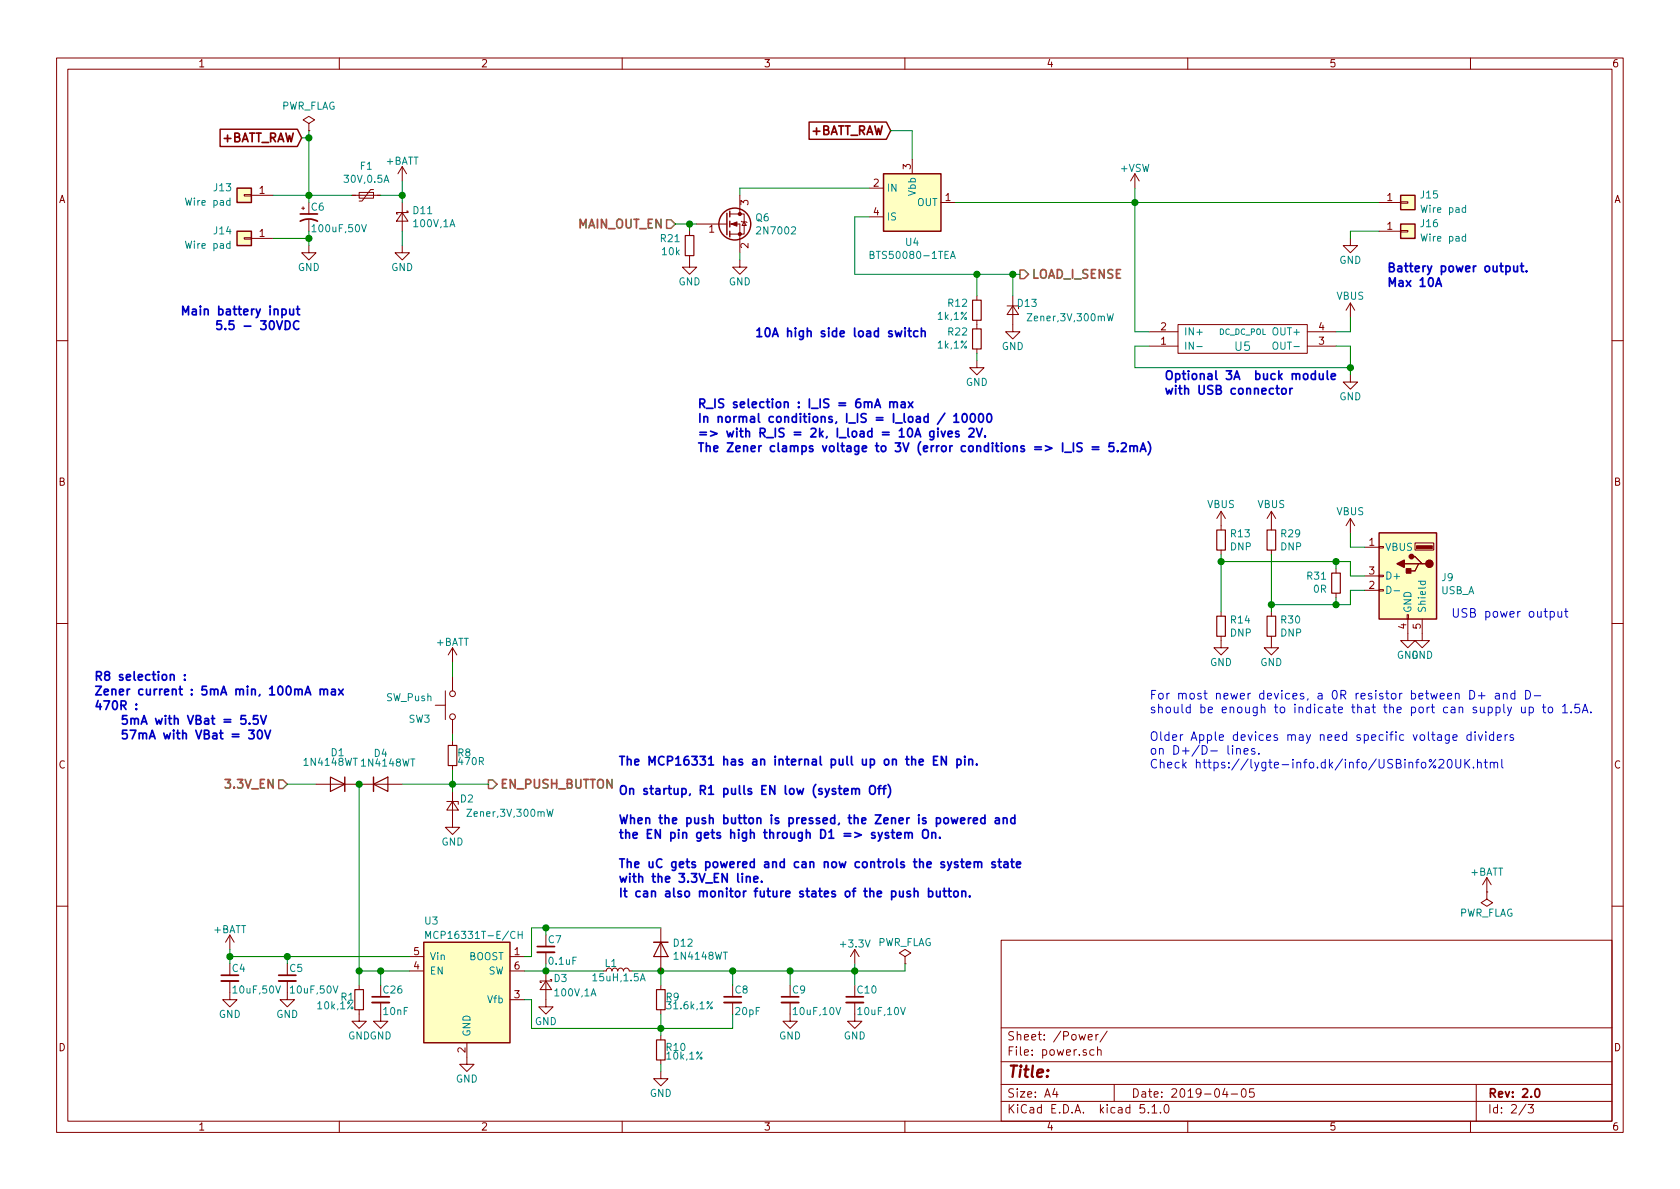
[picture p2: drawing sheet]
EESchema Schematic File Version 4
LIBS:KXKM_audio_battery_module-cache
EELAYER 29 0
EELAYER END
$Descr A4 11693 8268
encoding utf-8
Sheet 2 3
Title ""
Date "2019-04-05"
Rev "2.0"
Comp ""
Comment1 ""
Comment2 ""
Comment3 ""
Comment4 ""
$EndDescr
Text Notes 2100 2300 2    60   ~ 12
Main battery input\n5.5 - 30VDC
Text Notes 9650 2000 0    60   ~ 12
Battery power output.\nMax 10A
$Comp
L KXKM_audio_battery_module-rescue:DC_DC_POL U5
U 1 1
P 8650 2350
F 0 "U5" H 8650 2300 60  0000 C CNN
F 1 "DC_DC_POL" H 8650 2400 39  0000 C CNN
F 2 "tom_kicad_lib:DC_DC_Buck_module_22x17mm" H 8650 2350 60  0001 C CNN
F 3 "" H 8650 2350 60  0000 C CNN
	1    8650 2350
	1    0    0    -1  
$EndComp
Text Notes 8100 2750 0    60   ~ 12
Optional 3A  buck module \nwith USB connector
$Comp
L KXKM_audio_battery_module-rescue:SW_Push SW3
U 1 1
P 3150 4900
F 0 "SW3" V 3050 5050 50  0000 L CNN
F 1 "SW_Push" V 3200 5200 50  0000 C CNN
F 2 "tom_kicad_lib:SW_Tactile_SPST_Angled_PTS645Vx58-2LFS_horiz_pads" H 3150 5100 50  0001 C CNN
F 3 "" H 3150 5100 50  0001 C CNN
	1    3150 4900
	0    -1   -1   0   
$EndComp
$Comp
L KXKM_audio_battery_module-rescue:GND #PWR035
U 1 1
P 2150 1700
F 0 "#PWR035" H 2150 1450 50  0001 C CNN
F 1 "GND" H 2150 1550 50  0000 C CNN
F 2 "" H 2150 1700 50  0001 C CNN
F 3 "" H 2150 1700 50  0001 C CNN
	1    2150 1700
	1    0    0    -1  
$EndComp
Text HLabel 4700 1550 0    60   Input ~ 12
MAIN_OUT_EN
$Comp
L KXKM_audio_battery_module-rescue:C_Small C5
U 1 1
P 2000 6800
F 0 "C5" H 2010 6870 50  0000 L CNN
F 1 "10uF,50V" H 2010 6720 50  0000 L CNN
F 2 "Capacitor_SMD:C_1206_3216Metric" H 2000 6800 50  0001 C CNN
F 3 "" H 2000 6800 50  0001 C CNN
	1    2000 6800
	1    0    0    -1  
$EndComp
$Comp
L KXKM_audio_battery_module-rescue:C_Small C4
U 1 1
P 1600 6800
F 0 "C4" H 1610 6870 50  0000 L CNN
F 1 "10uF,50V" H 1610 6720 50  0000 L CNN
F 2 "Capacitor_SMD:C_1206_3216Metric" H 1600 6800 50  0001 C CNN
F 3 "" H 1600 6800 50  0001 C CNN
	1    1600 6800
	1    0    0    -1  
$EndComp
$Comp
L KXKM_audio_battery_module-rescue:+BATT #PWR037
U 1 1
P 2800 1250
F 0 "#PWR037" H 2800 1100 50  0001 C CNN
F 1 "+BATT" H 2800 1390 50  0000 C CNN
F 2 "" H 2800 1250 50  0001 C CNN
F 3 "" H 2800 1250 50  0001 C CNN
	1    2800 1250
	1    0    0    -1  
$EndComp
$Comp
L KXKM_audio_battery_module-rescue:GND #PWR038
U 1 1
P 1600 6900
F 0 "#PWR038" H 1600 6650 50  0001 C CNN
F 1 "GND" H 1600 6750 50  0000 C CNN
F 2 "" H 1600 6900 50  0001 C CNN
F 3 "" H 1600 6900 50  0001 C CNN
	1    1600 6900
	1    0    0    -1  
$EndComp
$Comp
L KXKM_audio_battery_module-rescue:GND #PWR039
U 1 1
P 2000 6900
F 0 "#PWR039" H 2000 6650 50  0001 C CNN
F 1 "GND" H 2000 6750 50  0000 C CNN
F 2 "" H 2000 6900 50  0001 C CNN
F 3 "" H 2000 6900 50  0001 C CNN
	1    2000 6900
	1    0    0    -1  
$EndComp
$Comp
L KXKM_audio_battery_module-rescue:C_Small C7
U 1 1
P 3800 6600
F 0 "C7" H 3810 6670 50  0000 L CNN
F 1 "0.1uF" H 3810 6520 50  0000 L CNN
F 2 "Capacitor_SMD:C_0603_1608Metric" H 3800 6600 50  0001 C CNN
F 3 "" H 3800 6600 50  0001 C CNN
	1    3800 6600
	1    0    0    -1  
$EndComp
$Comp
L KXKM_audio_battery_module-rescue:D_Schottky_Small D3
U 1 1
P 3800 6850
F 0 "D3" V 3750 6900 50  0000 L CNN
F 1 "100V,1A" V 3850 6900 50  0000 L CNN
F 2 "Diode_SMD:D_SMA" V 3800 6850 50  0001 C CNN
F 3 "" V 3800 6850 50  0001 C CNN
	1    3800 6850
	0    1    1    0   
$EndComp
$Comp
L KXKM_audio_battery_module-rescue:GND #PWR040
U 1 1
P 3250 7350
F 0 "#PWR040" H 3250 7100 50  0001 C CNN
F 1 "GND" H 3250 7200 50  0000 C CNN
F 2 "" H 3250 7350 50  0001 C CNN
F 3 "" H 3250 7350 50  0001 C CNN
	1    3250 7350
	1    0    0    -1  
$EndComp
$Comp
L KXKM_audio_battery_module-rescue:GND #PWR041
U 1 1
P 3800 6950
F 0 "#PWR041" H 3800 6700 50  0001 C CNN
F 1 "GND" H 3800 6800 50  0000 C CNN
F 2 "" H 3800 6950 50  0001 C CNN
F 3 "" H 3800 6950 50  0001 C CNN
	1    3800 6950
	1    0    0    -1  
$EndComp
$Comp
L KXKM_audio_battery_module-rescue:MCP16301H U3
U 1 1
P 3250 6950
F 0 "U3" H 2950 7500 50  0000 L CNN
F 1 "MCP16331T-E/CH" H 2950 7400 50  0000 L CNN
F 2 "Package_TO_SOT_SMD:SOT-23-6" H 3250 6450 50  0001 C CNN
F 3 "" H 2950 7500 50  0001 C CNN
	1    3250 6950
	1    0    0    -1  
$EndComp
$Comp
L KXKM_audio_battery_module-rescue:L_Small L1
U 1 1
P 4300 6750
F 0 "L1" V 4350 6750 50  0000 L CNN
F 1 "15uH,1.5A" V 4250 6550 50  0000 L CNN
F 2 "Inductor_SMD:L_Taiyo-Yuden_NR-50xx" H 4300 6750 50  0001 C CNN
F 3 "" H 4300 6750 50  0001 C CNN
	1    4300 6750
	0    -1   -1   0   
$EndComp
$Comp
L KXKM_audio_battery_module-rescue:R_Small R9
U 1 1
P 4600 6950
F 0 "R9" H 4630 6970 50  0000 L CNN
F 1 "31.6k,1%" H 4630 6910 50  0000 L CNN
F 2 "Resistor_SMD:R_0603_1608Metric" H 4600 6950 50  0001 C CNN
F 3 "" H 4600 6950 50  0001 C CNN
	1    4600 6950
	1    0    0    -1  
$EndComp
$Comp
L KXKM_audio_battery_module-rescue:R_Small R10
U 1 1
P 4600 7300
F 0 "R10" H 4630 7320 50  0000 L CNN
F 1 "10k,1%" H 4630 7260 50  0000 L CNN
F 2 "Resistor_SMD:R_0603_1608Metric" H 4600 7300 50  0001 C CNN
F 3 "" H 4600 7300 50  0001 C CNN
	1    4600 7300
	1    0    0    -1  
$EndComp
$Comp
L KXKM_audio_battery_module-rescue:GND #PWR042
U 1 1
P 4600 7450
F 0 "#PWR042" H 4600 7200 50  0001 C CNN
F 1 "GND" H 4600 7300 50  0000 C CNN
F 2 "" H 4600 7450 50  0001 C CNN
F 3 "" H 4600 7450 50  0001 C CNN
	1    4600 7450
	1    0    0    -1  
$EndComp
$Comp
L KXKM_audio_battery_module-rescue:C_Small C8
U 1 1
P 5100 6950
F 0 "C8" H 5110 7020 50  0000 L CNN
F 1 "20pF" H 5110 6870 50  0000 L CNN
F 2 "Capacitor_SMD:C_0603_1608Metric" H 5100 6950 50  0001 C CNN
F 3 "" H 5100 6950 50  0001 C CNN
	1    5100 6950
	1    0    0    -1  
$EndComp
$Comp
L KXKM_audio_battery_module-rescue:C_Small C9
U 1 1
P 5500 6950
F 0 "C9" H 5510 7020 50  0000 L CNN
F 1 "10uF,10V" H 5510 6870 50  0000 L CNN
F 2 "Capacitor_SMD:C_0805_2012Metric" H 5500 6950 50  0001 C CNN
F 3 "" H 5500 6950 50  0001 C CNN
	1    5500 6950
	1    0    0    -1  
$EndComp
$Comp
L KXKM_audio_battery_module-rescue:C_Small C10
U 1 1
P 5950 6950
F 0 "C10" H 5960 7020 50  0000 L CNN
F 1 "10uF,10V" H 5960 6870 50  0000 L CNN
F 2 "Capacitor_SMD:C_0805_2012Metric" H 5950 6950 50  0001 C CNN
F 3 "" H 5950 6950 50  0001 C CNN
	1    5950 6950
	1    0    0    -1  
$EndComp
$Comp
L KXKM_audio_battery_module-rescue:GND #PWR043
U 1 1
P 5500 7050
F 0 "#PWR043" H 5500 6800 50  0001 C CNN
F 1 "GND" H 5500 6900 50  0000 C CNN
F 2 "" H 5500 7050 50  0001 C CNN
F 3 "" H 5500 7050 50  0001 C CNN
	1    5500 7050
	1    0    0    -1  
$EndComp
$Comp
L KXKM_audio_battery_module-rescue:GND #PWR044
U 1 1
P 5950 7050
F 0 "#PWR044" H 5950 6800 50  0001 C CNN
F 1 "GND" H 5950 6900 50  0000 C CNN
F 2 "" H 5950 7050 50  0001 C CNN
F 3 "" H 5950 7050 50  0001 C CNN
	1    5950 7050
	1    0    0    -1  
$EndComp
$Comp
L KXKM_audio_battery_module-rescue:+3.3V #PWR045
U 1 1
P 5950 6700
F 0 "#PWR045" H 5950 6550 50  0001 C CNN
F 1 "+3.3V" H 5950 6840 50  0000 C CNN
F 2 "" H 5950 6700 50  0001 C CNN
F 3 "" H 5950 6700 50  0001 C CNN
	1    5950 6700
	1    0    0    -1  
$EndComp
Text HLabel 2000 5450 0    60   Input ~ 12
3.3V_EN
$Comp
L KXKM_audio_battery_module-rescue:D_Zener_Small D2
U 1 1
P 3150 5600
F 0 "D2" V 3100 5700 50  0000 C CNN
F 1 "Zener,3V,300mW" V 3200 6000 50  0000 C CNN
F 2 "Diode_SMD:D_SOD-323" V 3150 5600 50  0001 C CNN
F 3 "" V 3150 5600 50  0001 C CNN
	1    3150 5600
	0    1    1    0   
$EndComp
$Comp
L KXKM_audio_battery_module-rescue:R_Small R8
U 1 1
P 3150 5250
F 0 "R8" H 3180 5270 50  0000 L CNN
F 1 "470R" H 3180 5210 50  0000 L CNN
F 2 "Resistor_SMD:R_0603_1608Metric" H 3150 5250 50  0001 C CNN
F 3 "" H 3150 5250 50  0001 C CNN
	1    3150 5250
	1    0    0    -1  
$EndComp
$Comp
L KXKM_audio_battery_module-rescue:GND #PWR047
U 1 1
P 3150 5700
F 0 "#PWR047" H 3150 5450 50  0001 C CNN
F 1 "GND" H 3150 5550 50  0000 C CNN
F 2 "" H 3150 5700 50  0001 C CNN
F 3 "" H 3150 5700 50  0001 C CNN
	1    3150 5700
	1    0    0    -1  
$EndComp
Text HLabel 3400 5450 2    60   Output ~ 12
EN_PUSH_BUTTON
Text Notes 4300 6250 0    60   ~ 12
The MCP16331 has an internal pull up on the EN pin.\n\nOn startup, R1 pulls EN low (system Off)\n\nWhen the push button is pressed, the Zener is powered and \nthe EN pin gets high through D1 => system On.\n\nThe uC gets powered and can now controls the system state \nwith the 3.3V_EN line.\nIt can also monitor future states of the push button.
$Comp
L KXKM_audio_battery_module-rescue:VBUS #PWR048
U 1 1
P 9400 2200
F 0 "#PWR048" H 9400 2050 50  0001 C CNN
F 1 "VBUS" H 9400 2350 50  0000 C CNN
F 2 "" H 9400 2200 50  0001 C CNN
F 3 "" H 9400 2200 50  0001 C CNN
	1    9400 2200
	1    0    0    -1  
$EndComp
$Comp
L KXKM_audio_battery_module-rescue:CP1_Small C6
U 1 1
P 2150 1500
F 0 "C6" H 2160 1570 50  0000 L CNN
F 1 "100uF,50V" H 2160 1420 50  0000 L CNN
F 2 "Capacitor_SMD:CP_Elec_8x10" H 2150 1500 50  0001 C CNN
F 3 "" H 2150 1500 50  0001 C CNN
	1    2150 1500
	1    0    0    -1  
$EndComp
$Comp
L KXKM_audio_battery_module-rescue:GND #PWR051
U 1 1
P 9400 1650
F 0 "#PWR051" H 9400 1400 50  0001 C CNN
F 1 "GND" H 9400 1500 50  0000 C CNN
F 2 "" H 9400 1650 50  0001 C CNN
F 3 "" H 9400 1650 50  0001 C CNN
	1    9400 1650
	1    0    0    -1  
$EndComp
$Comp
L KXKM_audio_battery_module-rescue:GND #PWR052
U 1 1
P 9400 2600
F 0 "#PWR052" H 9400 2350 50  0001 C CNN
F 1 "GND" H 9400 2450 50  0000 C CNN
F 2 "" H 9400 2600 50  0001 C CNN
F 3 "" H 9400 2600 50  0001 C CNN
	1    9400 2600
	1    0    0    -1  
$EndComp
Text Notes 5250 2350 0    60   ~ 12
10A high side load switch
$Comp
L KXKM_audio_battery_module-rescue:GND #PWR053
U 1 1
P 5150 1800
F 0 "#PWR053" H 5150 1550 50  0001 C CNN
F 1 "GND" H 5150 1650 50  0000 C CNN
F 2 "" H 5150 1800 50  0001 C CNN
F 3 "" H 5150 1800 50  0001 C CNN
	1    5150 1800
	1    0    0    -1  
$EndComp
$Comp
L KXKM_audio_battery_module-rescue:GND #PWR054
U 1 1
P 4800 1800
F 0 "#PWR054" H 4800 1550 50  0001 C CNN
F 1 "GND" H 4800 1650 50  0000 C CNN
F 2 "" H 4800 1800 50  0001 C CNN
F 3 "" H 4800 1800 50  0001 C CNN
	1    4800 1800
	1    0    0    -1  
$EndComp
$Comp
L KXKM_audio_battery_module-rescue:R_Small R12
U 1 1
P 6800 2150
F 0 "R12" H 6742 2104 50  0000 R CNN
F 1 "1k,1%" H 6742 2195 50  0000 R CNN
F 2 "Resistor_SMD:R_0603_1608Metric" H 6800 2150 50  0001 C CNN
F 3 "" H 6800 2150 50  0001 C CNN
	1    6800 2150
	1    0    0    1   
$EndComp
$Comp
L KXKM_audio_battery_module-rescue:GND #PWR055
U 1 1
P 6800 2500
F 0 "#PWR055" H 6800 2250 50  0001 C CNN
F 1 "GND" H 6800 2350 50  0000 C CNN
F 2 "" H 6800 2500 50  0001 C CNN
F 3 "" H 6800 2500 50  0001 C CNN
	1    6800 2500
	1    0    0    -1  
$EndComp
Text HLabel 7100 1900 2    60   Output ~ 12
LOAD_I_SENSE
$Comp
L KXKM_audio_battery_module-rescue:PWR_FLAG #FLG057
U 1 1
P 6300 6700
F 0 "#FLG057" H 6300 6775 50  0001 C CNN
F 1 "PWR_FLAG" H 6300 6850 50  0000 C CNN
F 2 "" H 6300 6700 50  0001 C CNN
F 3 "" H 6300 6700 50  0001 C CNN
	1    6300 6700
	1    0    0    -1  
$EndComp
Text Notes 650  5150 0    60   ~ 12
R8 selection :\nZener current : 5mA min, 100mA max \n470R : \n    5mA with VBat = 5.5V\n    57mA with VBat = 30V
$Comp
L KXKM_audio_battery_module-rescue:+VSW #PWR062
U 1 1
P 7900 1300
F 0 "#PWR062" H 7900 1150 50  0001 C CNN
F 1 "+VSW" H 7900 1440 50  0000 C CNN
F 2 "" H 7900 1300 50  0001 C CNN
F 3 "" H 7900 1300 50  0001 C CNN
	1    7900 1300
	1    0    0    -1  
$EndComp
Wire Wire Line
	9600 1600 9400 1600
Wire Wire Line
	9400 1600 9400 1650
Wire Wire Line
	7900 2300 8000 2300
Wire Wire Line
	7900 2400 7900 2550
Wire Wire Line
	7900 2550 9400 2550
Wire Wire Line
	9400 2400 9400 2550
Wire Wire Line
	2000 6650 2000 6700
Wire Wire Line
	3650 6950 3700 6950
Wire Wire Line
	3700 6950 3700 7150
Wire Wire Line
	3700 7150 4600 7150
Wire Wire Line
	3650 6750 3800 6750
Wire Wire Line
	3800 6750 3800 6700
Connection ~ 3800 6750
Wire Wire Line
	3650 6650 3700 6650
Wire Wire Line
	3700 6650 3700 6450
Wire Wire Line
	3700 6450 3800 6450
Wire Wire Line
	3800 6450 3800 6500
Connection ~ 3800 6450
Wire Wire Line
	4400 6750 4600 6750
Connection ~ 4600 6750
Wire Wire Line
	4600 7050 4600 7150
Connection ~ 4600 7150
Wire Wire Line
	4600 7400 4600 7450
Wire Wire Line
	5100 6750 5100 6850
Wire Wire Line
	5100 7150 5100 7050
Wire Wire Line
	5500 6750 5500 6850
Connection ~ 5100 6750
Wire Wire Line
	5950 6700 5950 6750
Connection ~ 5500 6750
Connection ~ 5950 6750
Wire Wire Line
	2500 6750 2650 6750
Wire Wire Line
	3150 4600 3150 4700
Wire Wire Line
	3150 5100 3150 5150
Wire Wire Line
	3150 5350 3150 5450
Wire Wire Line
	2000 5450 2200 5450
Wire Wire Line
	2800 5450 3150 5450
Connection ~ 3150 5450
Wire Wire Line
	2150 1600 2150 1650
Connection ~ 2150 1650
Wire Wire Line
	9400 2300 9400 2200
Connection ~ 9400 2550
Wire Wire Line
	7900 1300 7900 1400
Connection ~ 7900 1400
Wire Wire Line
	8000 2400 7900 2400
Wire Wire Line
	5150 1300 5150 1350
Wire Wire Line
	4700 1550 4800 1550
Wire Wire Line
	4800 1550 4800 1600
Connection ~ 4800 1550
Wire Wire Line
	6800 1900 6800 2050
Connection ~ 6800 1900
Wire Wire Line
	6300 6750 6300 6700
Wire Wire Line
	4600 6750 4600 6850
Wire Wire Line
	9300 2300 9400 2300
Wire Wire Line
	9300 2400 9400 2400
$Comp
L KXKM_audio_battery_module-rescue:R_Small R1
U 1 1
P 2500 6950
F 0 "R1" H 2530 6970 50  0000 L CNN
F 1 "10k,1%" H 2530 6910 50  0000 L CNN
F 2 "Resistor_SMD:R_0603_1608Metric" H 2500 6950 50  0001 C CNN
F 3 "" H 2500 6950 50  0001 C CNN
	1    2500 6950
	-1   0    0    -1  
$EndComp
$Comp
L KXKM_audio_battery_module-rescue:GND #PWR063
U 1 1
P 2500 7050
F 0 "#PWR063" H 2500 6800 50  0001 C CNN
F 1 "GND" H 2500 6900 50  0000 C CNN
F 2 "" H 2500 7050 50  0001 C CNN
F 3 "" H 2500 7050 50  0001 C CNN
	1    2500 7050
	1    0    0    -1  
$EndComp
Connection ~ 2500 6750
Wire Wire Line
	1600 6650 1600 6700
Wire Wire Line
	3800 6750 4200 6750
Wire Wire Line
	4600 6750 5100 6750
Wire Wire Line
	4600 7150 5100 7150
Wire Wire Line
	4600 7150 4600 7200
Wire Wire Line
	5100 6750 5500 6750
Wire Wire Line
	5500 6750 5950 6750
Wire Wire Line
	5950 6750 5950 6850
Wire Wire Line
	5950 6750 6300 6750
Wire Wire Line
	3150 5450 3150 5500
Wire Wire Line
	3150 5450 3400 5450
Wire Wire Line
	2150 1650 2150 1700
Wire Wire Line
	9400 2550 9400 2600
Wire Wire Line
	7900 1400 7900 2300
Wire Wire Line
	7900 1400 9600 1400
Wire Wire Line
	4800 1550 4850 1550
Wire Wire Line
	2500 6750 2500 6850
$Comp
L Connector_Generic:Conn_01x01 J13
U 1 1
P 1700 1350
F 0 "J13" H 1850 1300 50  0000 C CNN
F 1 "Wire pad" H 1950 1400 50  0000 C CNN
F 2 "Connector_Wire:SolderWirePad_1x01_Drill2mm" H 1700 1350 50  0001 C CNN
F 3 "~" H 1700 1350 50  0001 C CNN
	1    1700 1350
	-1   0    0    1   
$EndComp
$Comp
L Connector_Generic:Conn_01x01 J14
U 1 1
P 1700 1650
F 0 "J14" H 1850 1600 50  0000 C CNN
F 1 "Wire pad" H 1950 1700 50  0000 C CNN
F 2 "Connector_Wire:SolderWirePad_1x01_Drill2mm" H 1700 1650 50  0001 C CNN
F 3 "~" H 1700 1650 50  0001 C CNN
	1    1700 1650
	-1   0    0    1   
$EndComp
$Comp
L Connector_Generic:Conn_01x01 J15
U 1 1
P 9800 1400
F 0 "J15" H 9950 1350 50  0000 C CNN
F 1 "Wire pad" H 10050 1450 50  0000 C CNN
F 2 "Connector_Wire:SolderWirePad_1x01_Drill2mm" H 9800 1400 50  0001 C CNN
F 3 "~" H 9800 1400 50  0001 C CNN
	1    9800 1400
	1    0    0    1   
$EndComp
$Comp
L Connector_Generic:Conn_01x01 J16
U 1 1
P 9800 1600
F 0 "J16" H 9950 1550 50  0000 C CNN
F 1 "Wire pad" H 10050 1650 50  0000 C CNN
F 2 "Connector_Wire:SolderWirePad_1x01_Drill2mm" H 9800 1600 50  0001 C CNN
F 3 "~" H 9800 1600 50  0001 C CNN
	1    9800 1600
	1    0    0    1   
$EndComp
$Comp
L Device:Polyfuse_Small F1
U 1 1
P 2550 1350
F 0 "F1" V 2345 1350 50  0000 C CNN
F 1 "30V,0.5A" V 2436 1350 50  0000 C CNN
F 2 "Fuse:Fuse_1812_4532Metric" H 2600 1150 50  0001 L CNN
F 3 "~" H 2550 1350 50  0001 C CNN
	1    2550 1350
	0    1    1    0   
$EndComp
$Comp
L Device:D_Schottky_Small D11
U 1 1
P 2800 1500
F 0 "D11" V 2754 1568 50  0000 L CNN
F 1 "100V,1A" V 2845 1568 50  0000 L CNN
F 2 "Diode_SMD:D_SMA" V 2800 1500 50  0001 C CNN
F 3 "~" V 2800 1500 50  0001 C CNN
	1    2800 1500
	0    1    1    0   
$EndComp
Wire Wire Line
	2650 1350 2800 1350
Wire Wire Line
	2800 1350 2800 1400
$Comp
L KXKM_audio_battery_module-rescue:GND #PWR0101
U 1 1
P 2800 1700
F 0 "#PWR0101" H 2800 1450 50  0001 C CNN
F 1 "GND" H 2800 1550 50  0000 C CNN
F 2 "" H 2800 1700 50  0001 C CNN
F 3 "" H 2800 1700 50  0001 C CNN
	1    2800 1700
	1    0    0    -1  
$EndComp
Connection ~ 2800 1350
$Comp
L KXKM_audio_battery_module-rescue:C_Small C26
U 1 1
P 2650 6950
F 0 "C26" H 2660 7020 50  0000 L CNN
F 1 "10nF" H 2660 6870 50  0000 L CNN
F 2 "Capacitor_SMD:C_0603_1608Metric" H 2650 6950 50  0001 C CNN
F 3 "" H 2650 6950 50  0001 C CNN
	1    2650 6950
	1    0    0    -1  
$EndComp
$Comp
L KXKM_audio_battery_module-rescue:GND #PWR0106
U 1 1
P 2650 7050
F 0 "#PWR0106" H 2650 6800 50  0001 C CNN
F 1 "GND" H 2650 6900 50  0000 C CNN
F 2 "" H 2650 7050 50  0001 C CNN
F 3 "" H 2650 7050 50  0001 C CNN
	1    2650 7050
	1    0    0    -1  
$EndComp
Wire Wire Line
	2650 6750 2650 6850
Connection ~ 2650 6750
Wire Wire Line
	2650 6750 2850 6750
$Comp
L Diode:1N4148WT D4
U 1 1
P 2650 5450
F 0 "D4" H 2650 5667 50  0000 C CNN
F 1 "1N4148WT" H 2700 5600 50  0000 C CNN
F 2 "Diode_SMD:D_SOD-523" H 2650 5275 50  0001 C CNN
F 3 "https://www.diodes.com/assets/Datasheets/ds30396.pdf" H 2650 5450 50  0001 C CNN
	1    2650 5450
	1    0    0    -1  
$EndComp
$Comp
L Diode:1N4148WT D1
U 1 1
P 2350 5450
F 0 "D1" H 2350 5233 50  0000 C CNN
F 1 "1N4148WT" H 2400 5300 50  0000 C CNN
F 2 "Diode_SMD:D_SOD-523" H 2350 5275 50  0001 C CNN
F 3 "https://www.diodes.com/assets/Datasheets/ds30396.pdf" H 2350 5450 50  0001 C CNN
	1    2350 5450
	-1   0    0    1   
$EndComp
Wire Wire Line
	2500 5450 2500 6750
Connection ~ 2500 5450
$Comp
L Diode:1N4148WT D12
U 1 1
P 4600 6600
F 0 "D12" V 4554 6680 50  0000 L CNN
F 1 "1N4148WT" V 4645 6680 50  0000 L CNN
F 2 "Diode_SMD:D_SOD-523" H 4600 6425 50  0001 C CNN
F 3 "https://www.diodes.com/assets/Datasheets/ds30396.pdf" H 4600 6600 50  0001 C CNN
	1    4600 6600
	0    1    1    0   
$EndComp
Wire Wire Line
	3800 6450 4600 6450
$Comp
L Device:R_Small R21
U 1 1
P 4800 1700
F 0 "R21" H 4741 1654 50  0000 R CNN
F 1 "10k" H 4741 1745 50  0000 R CNN
F 2 "Resistor_SMD:R_0603_1608Metric" H 4800 1700 50  0001 C CNN
F 3 "~" H 4800 1700 50  0001 C CNN
	1    4800 1700
	1    0    0    1   
$EndComp
$Comp
L Transistor_FET:2N7002 Q6
U 1 1
P 5050 1550
F 0 "Q6" H 5255 1596 50  0000 L CNN
F 1 "2N7002" H 5255 1505 50  0000 L CNN
F 2 "Package_TO_SOT_SMD:SOT-23" H 5250 1475 50  0001 L CIN
F 3 "https://www.fairchildsemi.com/datasheets/2N/2N7002.pdf" H 5050 1550 50  0001 L CNN
	1    5050 1550
	1    0    0    -1  
$EndComp
Wire Wire Line
	5150 1800 5150 1750
Text Notes 4850 3150 0    60   ~ 12
R_IS selection : I_IS = 6mA max\nIn normal conditions, I_IS = I_load / 10000\n=> with R_IS = 2k, I_load = 10A gives 2V. \nThe Zener clamps voltage to 3V (error conditions => I_IS = 5.2mA)
$Comp
L KXKM_audio_battery_module-rescue:D_Zener_Small D13
U 1 1
P 7050 2150
F 0 "D13" V 7000 2250 50  0000 C CNN
F 1 "Zener,3V,300mW" V 7100 2550 50  0000 C CNN
F 2 "Diode_SMD:D_SOD-323" V 7050 2150 50  0001 C CNN
F 3 "" V 7050 2150 50  0001 C CNN
	1    7050 2150
	0    1    1    0   
$EndComp
Wire Wire Line
	6800 1900 7050 1900
Wire Wire Line
	7050 1900 7050 2050
Connection ~ 7050 1900
Wire Wire Line
	7050 1900 7100 1900
$Comp
L KXKM_audio_battery_module-rescue:GND #PWR0107
U 1 1
P 7050 2250
F 0 "#PWR0107" H 7050 2000 50  0001 C CNN
F 1 "GND" H 7050 2100 50  0000 C CNN
F 2 "" H 7050 2250 50  0001 C CNN
F 3 "" H 7050 2250 50  0001 C CNN
	1    7050 2250
	1    0    0    -1  
$EndComp
$Comp
L KXKM_audio_battery_module-rescue:R_Small R22
U 1 1
P 6800 2350
F 0 "R22" H 6742 2304 50  0000 R CNN
F 1 "1k,1%" H 6742 2395 50  0000 R CNN
F 2 "Resistor_SMD:R_0603_1608Metric" H 6800 2350 50  0001 C CNN
F 3 "" H 6800 2350 50  0001 C CNN
	1    6800 2350
	1    0    0    1   
$EndComp
Wire Wire Line
	6800 2500 6800 2450
$Comp
L Connector:USB_A J9
U 1 1
P 9800 4000
F 0 "J9" H 9570 3991 50  0000 R CNN
F 1 "USB_A" H 9570 3900 50  0000 R CNN
F 2 "tom_kicad_lib:USB_A_Female" H 9950 3950 50  0001 C CNN
F 3 " ~" H 9950 3950 50  0001 C CNN
	1    9800 4000
	-1   0    0    -1  
$EndComp
$Comp
L KXKM_audio_battery_module-rescue:GND #PWR0102
U 1 1
P 9800 4400
F 0 "#PWR0102" H 9800 4150 50  0001 C CNN
F 1 "GND" H 9800 4250 50  0000 C CNN
F 2 "" H 9800 4400 50  0001 C CNN
F 3 "" H 9800 4400 50  0001 C CNN
	1    9800 4400
	1    0    0    -1  
$EndComp
$Comp
L KXKM_audio_battery_module-rescue:GND #PWR0105
U 1 1
P 9900 4400
F 0 "#PWR0105" H 9900 4150 50  0001 C CNN
F 1 "GND" H 9900 4250 50  0000 C CNN
F 2 "" H 9900 4400 50  0001 C CNN
F 3 "" H 9900 4400 50  0001 C CNN
	1    9900 4400
	1    0    0    -1  
$EndComp
Wire Wire Line
	1600 6650 2000 6650
Connection ~ 2000 6650
Wire Wire Line
	2000 6650 2850 6650
Wire Wire Line
	1900 1650 2150 1650
$Comp
L KXKM_audio_battery_module-rescue:+BATT #PWR046
U 1 1
P 3150 4600
F 0 "#PWR046" H 3150 4450 50  0001 C CNN
F 1 "+BATT" H 3150 4740 50  0000 C CNN
F 2 "" H 3150 4600 50  0001 C CNN
F 3 "" H 3150 4600 50  0001 C CNN
	1    3150 4600
	1    0    0    -1  
$EndComp
Wire Wire Line
	2800 1250 2800 1350
Text GLabel 2100 950  0    60   Input ~ 12
+BATT_RAW
Text GLabel 6200 900  0    60   Input ~ 12
+BATT_RAW
Wire Wire Line
	6350 900  6350 1100
Wire Wire Line
	6200 900  6350 900 
$Comp
L KXKM_audio_battery_module-rescue:+BATT #PWR0108
U 1 1
P 1600 6600
F 0 "#PWR0108" H 1600 6450 50  0001 C CNN
F 1 "+BATT" H 1600 6740 50  0000 C CNN
F 2 "" H 1600 6600 50  0001 C CNN
F 3 "" H 1600 6600 50  0001 C CNN
	1    1600 6600
	1    0    0    -1  
$EndComp
Wire Wire Line
	1600 6600 1600 6650
Connection ~ 1600 6650
Wire Wire Line
	2800 1700 2800 1600
Wire Wire Line
	1900 1350 2150 1350
Wire Wire Line
	2150 1400 2150 1350
Connection ~ 2150 1350
Wire Wire Line
	2150 1350 2450 1350
Wire Wire Line
	2150 1350 2150 950 
Wire Wire Line
	2150 950  2100 950 
$Comp
L KXKM_audio_battery_module-rescue:PWR_FLAG #FLG0101
U 1 1
P 2150 900
F 0 "#FLG0101" H 2150 975 50  0001 C CNN
F 1 "PWR_FLAG" H 2150 1073 50  0000 C CNN
F 2 "" H 2150 900 50  0001 C CNN
F 3 "" H 2150 900 50  0001 C CNN
	1    2150 900 
	1    0    0    -1  
$EndComp
Wire Wire Line
	2150 900  2150 950 
Connection ~ 2150 950 
$Comp
L Power_Management:BTS50080-1TEA U4
U 1 1
P 6350 1400
F 0 "U4" H 6350 1125 50  0000 C CNN
F 1 "BTS50080-1TEA" H 6350 1034 50  0000 C CNN
F 2 "Package_TO_SOT_SMD:TO-252-4" H 6350 1150 50  0001 C CNN
F 3 "http://www.infineon.com/dgdl/Infineon-BTS50080-1TEA-DS-v01_00-EN.pdf?fileId=5546d4625a888733015aa435f2d2115b" H 6350 1000 50  0001 C CNN
	1    6350 1400
	1    0    0    -1  
$EndComp
Wire Wire Line
	6650 1400 7900 1400
Wire Wire Line
	5150 1300 6050 1300
Wire Wire Line
	5950 1500 6050 1500
Wire Wire Line
	5950 1500 5950 1900
$Comp
L KXKM_audio_battery_module-rescue:+BATT #PWR061
U 1 1
P 10350 6200
F 0 "#PWR061" H 10350 6050 50  0001 C CNN
F 1 "+BATT" H 10350 6340 50  0000 C CNN
F 2 "" H 10350 6200 50  0001 C CNN
F 3 "" H 10350 6200 50  0001 C CNN
	1    10350 6200
	1    0    0    -1  
$EndComp
$Comp
L KXKM_audio_battery_module-rescue:PWR_FLAG #FLG060
U 1 1
P 10350 6200
F 0 "#FLG060" H 10350 6275 50  0001 C CNN
F 1 "PWR_FLAG" H 10350 6350 50  0000 C CNN
F 2 "" H 10350 6200 50  0001 C CNN
F 3 "" H 10350 6200 50  0001 C CNN
	1    10350 6200
	-1   0    0    1   
$EndComp
Wire Wire Line
	5950 1900 6800 1900
$Comp
L Device:R_Small R31
U 1 1
P 9300 4050
F 0 "R31" H 9241 4004 50  0000 R CNN
F 1 "0R" H 9241 4095 50  0000 R CNN
F 2 "Resistor_SMD:R_0603_1608Metric" H 9300 4050 50  0001 C CNN
F 3 "~" H 9300 4050 50  0001 C CNN
	1    9300 4050
	1    0    0    1   
$EndComp
Wire Wire Line
	9500 4000 9400 4000
Wire Wire Line
	9400 4100 9500 4100
Text Notes 10100 4300 0    60   ~ 0
USB power output
Text Notes 8000 5350 0    60   ~ 0
For most newer devices, a 0R resistor between D+ and D-\nshould be enough to indicate that the port can supply up to 1.5A.\n\nOlder Apple devices may need specific voltage dividers \non D+/D- lines.\nCheck https://lygte-info.dk/info/USBinfo%20UK.html
$Comp
L KXKM_audio_battery_module-rescue:VBUS #PWR027
U 1 1
P 9400 3700
F 0 "#PWR027" H 9400 3550 50  0001 C CNN
F 1 "VBUS" H 9400 3850 50  0000 C CNN
F 2 "" H 9400 3700 50  0001 C CNN
F 3 "" H 9400 3700 50  0001 C CNN
	1    9400 3700
	1    0    0    -1  
$EndComp
Wire Wire Line
	9400 3700 9400 3800
Wire Wire Line
	9400 3800 9500 3800
$Comp
L Device:R_Small R29
U 1 1
P 8850 3750
F 0 "R29" H 8909 3796 50  0000 L CNN
F 1 "DNP" H 8909 3705 50  0000 L CNN
F 2 "Resistor_SMD:R_0603_1608Metric" H 8850 3750 50  0001 C CNN
F 3 "~" H 8850 3750 50  0001 C CNN
	1    8850 3750
	1    0    0    -1  
$EndComp
$Comp
L Device:R_Small R30
U 1 1
P 8850 4350
F 0 "R30" H 8909 4396 50  0000 L CNN
F 1 "DNP" H 8909 4305 50  0000 L CNN
F 2 "Resistor_SMD:R_0603_1608Metric" H 8850 4350 50  0001 C CNN
F 3 "~" H 8850 4350 50  0001 C CNN
	1    8850 4350
	1    0    0    -1  
$EndComp
$Comp
L Device:R_Small R14
U 1 1
P 8500 4350
F 0 "R14" H 8559 4396 50  0000 L CNN
F 1 "DNP" H 8559 4305 50  0000 L CNN
F 2 "Resistor_SMD:R_0603_1608Metric" H 8500 4350 50  0001 C CNN
F 3 "~" H 8500 4350 50  0001 C CNN
	1    8500 4350
	1    0    0    -1  
$EndComp
$Comp
L Device:R_Small R13
U 1 1
P 8500 3750
F 0 "R13" H 8559 3796 50  0000 L CNN
F 1 "DNP" H 8559 3705 50  0000 L CNN
F 2 "Resistor_SMD:R_0603_1608Metric" H 8500 3750 50  0001 C CNN
F 3 "~" H 8500 3750 50  0001 C CNN
	1    8500 3750
	1    0    0    -1  
$EndComp
$Comp
L KXKM_audio_battery_module-rescue:VBUS #PWR025
U 1 1
P 8850 3650
F 0 "#PWR025" H 8850 3500 50  0001 C CNN
F 1 "VBUS" H 8850 3800 50  0000 C CNN
F 2 "" H 8850 3650 50  0001 C CNN
F 3 "" H 8850 3650 50  0001 C CNN
	1    8850 3650
	1    0    0    -1  
$EndComp
$Comp
L KXKM_audio_battery_module-rescue:VBUS #PWR023
U 1 1
P 8500 3650
F 0 "#PWR023" H 8500 3500 50  0001 C CNN
F 1 "VBUS" H 8500 3800 50  0000 C CNN
F 2 "" H 8500 3650 50  0001 C CNN
F 3 "" H 8500 3650 50  0001 C CNN
	1    8500 3650
	1    0    0    -1  
$EndComp
$Comp
L KXKM_audio_battery_module-rescue:GND #PWR026
U 1 1
P 8850 4450
F 0 "#PWR026" H 8850 4200 50  0001 C CNN
F 1 "GND" H 8850 4300 50  0000 C CNN
F 2 "" H 8850 4450 50  0001 C CNN
F 3 "" H 8850 4450 50  0001 C CNN
	1    8850 4450
	1    0    0    -1  
$EndComp
$Comp
L KXKM_audio_battery_module-rescue:GND #PWR024
U 1 1
P 8500 4450
F 0 "#PWR024" H 8500 4200 50  0001 C CNN
F 1 "GND" H 8500 4300 50  0000 C CNN
F 2 "" H 8500 4450 50  0001 C CNN
F 3 "" H 8500 4450 50  0001 C CNN
	1    8500 4450
	1    0    0    -1  
$EndComp
Wire Wire Line
	8500 3850 8500 3900
Wire Wire Line
	9400 3900 9300 3900
Wire Wire Line
	9300 3900 9300 3950
Wire Wire Line
	9400 3900 9400 4000
Wire Wire Line
	9300 3900 8500 3900
Connection ~ 9300 3900
Connection ~ 8500 3900
Wire Wire Line
	8500 3900 8500 4250
Wire Wire Line
	8850 3850 8850 4200
Wire Wire Line
	9300 4150 9300 4200
Wire Wire Line
	9300 4200 8850 4200
Connection ~ 8850 4200
Wire Wire Line
	8850 4200 8850 4250
Wire Wire Line
	9300 4200 9400 4200
Wire Wire Line
	9400 4100 9400 4200
Connection ~ 9300 4200
$EndSCHEMATC
